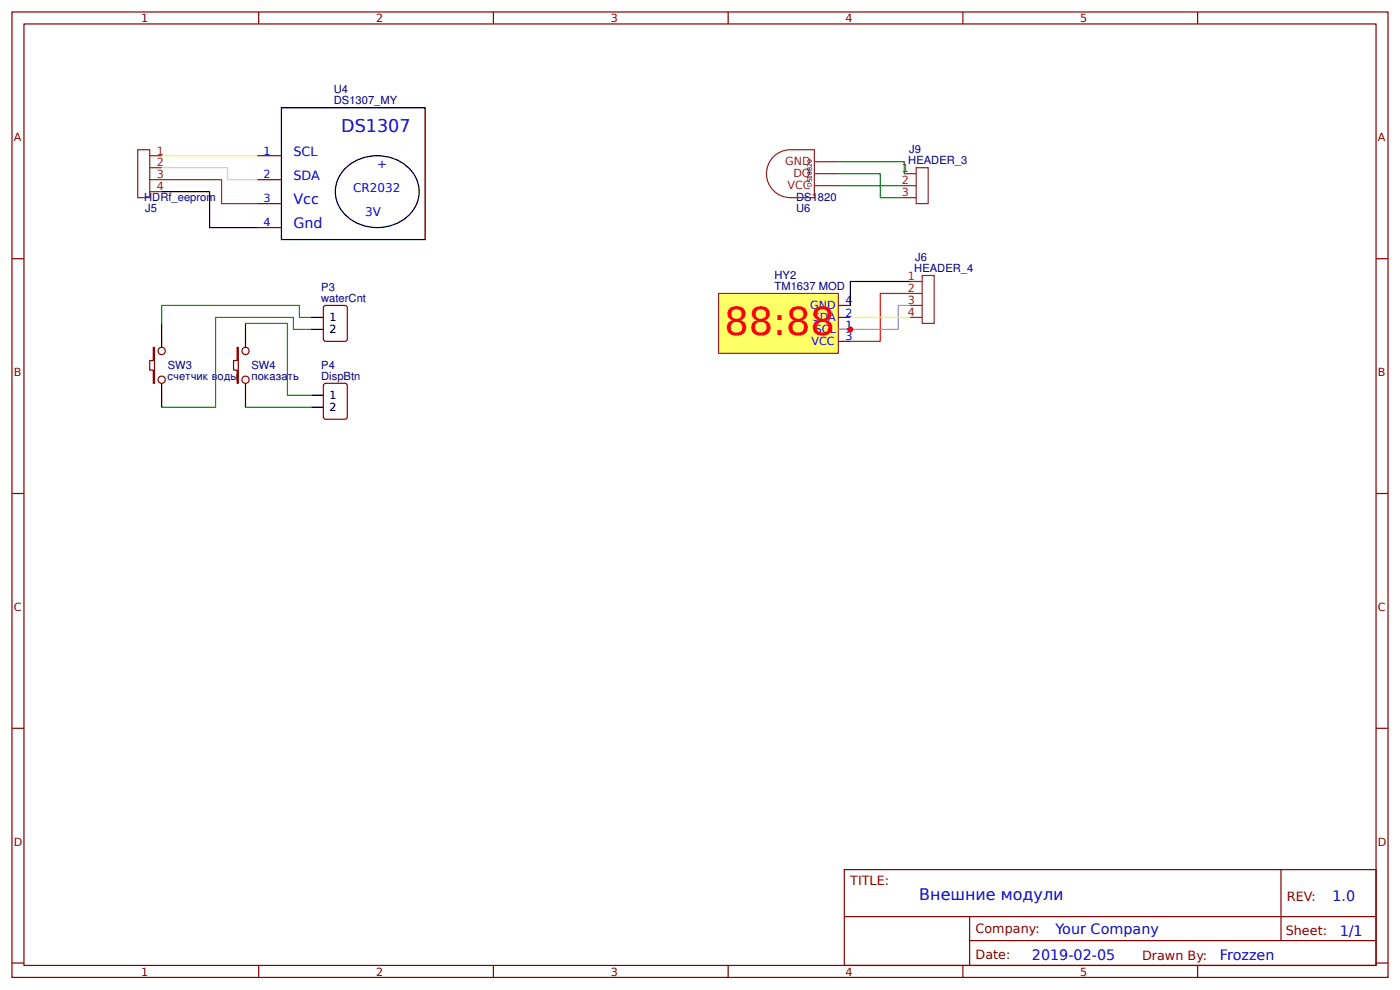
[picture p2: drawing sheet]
<svg xmlns="http://www.w3.org/2000/svg" width="309mm" height="219mm" viewBox="0 0 309 219" stroke-linecap="round" stroke-linejoin="round" font-family="sans-serif">
<g fill="none" stroke="#800" stroke-width=".26">
<path d="M2.6 2.6h304.1v213.3h-304.1zM5.3 5.3h298.7v208h-298.7zM57.1 2.6v2.7M109 2.6v2.7M160.9 2.6v2.7M212.7 2.6v2.7M264.6 2.6v2.7M56.9 34.4h5.3M56.9 39.7h5.3M2.6 57.1h2.7M56.9 45h5.3M56.9 50.3h5.3"/>
<path d="M304 57.1h2.7M33.9 76.7h.2v8h-.2v-2.9h-.8v-2.2h.8zM52.4 76.7h.3v8h-.3v-2.9h-.8v-2.2h.8zM71.7 67.5h4.5l.5 .2v7.2l-.2 .4-4.5 .1-.5-.3-.1-7.1zM71.5 84.9l.5-.2h4.2l.5 .2v7.2l-.2 .4-4.5 .1-.5-.3zM2.6 109h2.7M304 109h2.7M2.6 160.9h2.7M304 160.9h2.7M186.5 192.1h117.5v21.2h-117.5zM283 192.1v15.7M2.6 212.7h2.7"/>
<path d="M57.1 213.3v2.6M109 213.3v2.6M160.9 213.3v2.6M186.6 202.5h117.3M212.7 213.3v2.6M214.2 207.8h89.7M214.2 202.5v10.6M264.6 213.3v2.6M304 212.7h2.7"/>
<circle cx="35.7" cy="77.5" r=".8"/>
<circle cx="54.2" cy="77.5" r=".8"/>
<circle cx="35.7" cy="83.9" r=".8"/>
<circle cx="54.2" cy="83.9" r=".8"/>
</g>
<path d="M35.7 34.4h21.2" fill="none" stroke="#ff0" stroke-width=".26"/>
<path d="M35.7 37h14.6v2.7h6.6" fill="none" stroke="#ccc" stroke-width=".26"/>
<path d="M35.7 39.7h13.2v5.3h8" fill="none" stroke="#f00" stroke-width=".26"/>
<path d="M62.2 23.8h31.7v29.1h-31.7zM76 37.5a10.2 10.2 0 0 1 15.3 .8 7.4 7.4 0 0 1-3.3 10.9 10 10 0 0 1-13.2-3.8 7 7 0 0 1 1.2-7.9zM35.7 42.3h10.6v8h10.6M35.7 71.4v5.3M54.2 71.4v5.3M68.8 70.1h2.6M68.8 72.8h2.6M35.7 84.7v5.3M54.2 84.7v5.3M68.8 87.3h2.6M68.8 90h2.6" fill="none" stroke="#000" stroke-width=".26"/>
<path d="M30.4 33.1h2.7v10.6h-2.7zM33.1 34.4h2.6M33.1 37h2.6M33.1 39.7h2.6M33.1 42.3h2.6" fill="none" stroke="#8d2323" stroke-width=".26"/>
<path d="M54.2 71.4h9.3v15.9h5.3M68.8 72.8h-4v-2.7h-17.2v19.9h-11.9M68.8 70.1h-2.7v-2.6h-30.4v3.9M54.2 90h14.6" fill="none" stroke="#080" stroke-width=".26"/>
<path d="M158.7 64.8h26.5v13.3h-26.5z" fill="#ff6" stroke="#8d2323" stroke-width=".26"/>
<path d="M185.2 72.8h2.7M185.2 70.1h2.7M185.2 75.4h2.7M185.2 67.5h2.7" fill="none" stroke="#800" stroke-width=".26"/>
<path d="M201.1 62.2h-13.2v5.3" fill="none" stroke="#000" stroke-width=".26"/>
<path d="M201.1 64.8h-6.6v10.6h-6.6" fill="none" stroke="#f00" stroke-width=".26"/>
<path d="M201.1 67.5h-2.7v5.3h-13.2" fill="none" stroke="#999" stroke-width=".26"/>
<path d="M187.9 70.1h13.2" fill="none" stroke="#ff0" stroke-width=".26"/>
<g fill="none" stroke="#8d2323" stroke-width=".26">
<path d="M170.9 34.6a5.3 5.3 0 0 1 3.7-1.5h5.3v10.6h-5.3a5.3 5.3 0 0 1-4.9-3.3 5.3 5.3 0 0 1 1.2-5.8zM179.9 35.7h5.3M179.9 38.4h5.3M199.8 38.4h2.6M202.4 37h2.7v8h-2.7zM179.9 41h5.3M199.8 43.7h2.6M199.8 41h2.6M201.1 62.2h2.6M201.1 64.8h2.6M201.1 67.5h2.6M201.1 70.1h2.6"/>
<path d="M203.7 60.9h2.7v10.5h-2.7z"/>
</g>
<path d="M185.2 35.7h14.6v2.7M185.2 38.4h9.3v5.3h5.3M185.2 41h14.6" fill="none" stroke="#080" stroke-width=".26"/>
<circle cx="187.9" cy="72.8" r=".66" fill="#c00"/>
<text font-size="8.5" fill="#f00" x="160.1" y="74">88:88</text>
<text font-size="3.9" fill="#00f" x="75.4" y="29.1">DS1307</text>
<text font-size="3.5" fill="#00f" x="203.1" y="198.9">Внешние модули</text>
<g font-size="3.2" fill="#00f">
<text x="64.8" y="45">Vcc</text>
<text x="64.8" y="50.3">Gnd</text>
<text x="294.4" y="199">1.0</text>
<text x="233.2" y="206.2">Your Company</text>
<text x="296" y="206.8">1/1</text>
<text x="228" y="212.1">2019-02-05</text>
<text x="269.5" y="212">Frozzen</text>
</g>
<g font-size="2.8" fill="#00f">
<text x="64.8" y="34.4">SCL</text>
<text x="64.8" y="39.7">SDA</text>
</g>
<g font-size="2.8" fill="#800">
<text x="187.9" y="195.5">TITLE:</text>
<text x="284.3" y="199">REV:</text>
<text x="215.5" y="206.2">Company:</text>
<text x="284.1" y="206.6">Sheet:</text>
<text x="215.5" y="211.9">Date:</text>
<text x="252.3" y="212">Drawn By:</text>
</g>
<g font-size="2.6" fill="#00f">
<text x="83.3" y="37">+</text>
<text x="78.1" y="42.3">CR2032</text>
<text x="80.7" y="47.6">3V</text>
</g>
<g font-size="2.5" fill="#800">
<text x="31.2" y="4.9">1</text>
<text x="83.1" y="4.9">2</text>
<text x="134.9" y="4.9">3</text>
<text x="186.8" y="4.9">4</text>
<text x="238.7" y="4.9">5</text>
<text x="3" y="31.2">A</text>
<text x="304.4" y="31.2">A</text>
<text x="3" y="83.1">B</text>
<text x="304.4" y="83.1">B</text>
<text x="3" y="134.9">C</text>
<text x="304.4" y="134.9">C</text>
<text x="3" y="186.8">D</text>
<text x="304.4" y="186.8">D</text>
<text x="31.2" y="215.5">1</text>
<text x="83.1" y="215.5">2</text>
<text x="134.9" y="215.5">3</text>
<text x="186.8" y="215.5">4</text>
<text x="238.7" y="215.5">5</text>
</g>
<g font-size="2.5" fill="#000080">
<text x="73.8" y="23">DS1307_MY</text>
<text x="73.8" y="20.6">U4</text>
<text x="200.9" y="33.8">J9</text>
<text x="200.7" y="36.2">HEADER_3</text>
<text x="31.9" y="44.5">HDRf_eeprom</text>
<text x="32.1" y="46.9">J5</text>
<text x="175.9" y="44.5">DS1820</text>
<text x="175.9" y="46.9">U6</text>
<text x="202.2" y="57.6">J6</text>
<text x="71" y="64.3">P3</text>
<text x="171.1" y="64">TM1637 MOD</text>
<text x="171.1" y="61.7">HY2</text>
<text x="202" y="60.1">HEADER_4</text>
<text x="71" y="66.7">waterCnt</text>
<text x="37" y="83.9">счетчик воды</text>
<text x="37" y="81.5">SW3</text>
<text x="55.6" y="83.9">показать</text>
<text x="55.6" y="81.5">SW4</text>
<text x="71" y="83.9">DispBtn</text>
<text x="71" y="81.5">P4</text>
</g>
<g font-size="2.5" fill="#8d2323">
<text x="34.7" y="34.1">1</text>
<text x="34.7" y="36.8">2</text>
<text x="34.7" y="39.4">3</text>
<text x="173.5" y="36.5">GND</text>
<text x="174" y="41.8">VCC</text>
<text x="175.3" y="39.2">DQ</text>
<text x="199.2" y="38.1">1</text>
<text x="199.2" y="40.7">2</text>
<text x="34.7" y="42.1">4</text>
<text x="199.2" y="43.4">3</text>
<text x="200.6" y="61.9">1</text>
<text x="200.6" y="64.6">2</text>
<text x="200.6" y="67.2">3</text>
<text x="200.6" y="69.8">4</text>
</g>
<g font-size="2.5" fill="#00f">
<text x="58.2" y="34.1">1</text>
<text x="58.2" y="39.4">2</text>
<text x="58.2" y="44.7">3</text>
<text x="58.2" y="50">4</text>
<text x="179" y="68.3">GND</text>
<text x="179.6" y="70.9">SDA</text>
<text x="186.8" y="70.1">2</text>
<text x="186.8" y="67.2">4</text>
<text x="179.3" y="76.2">VCC</text>
<text x="180" y="73.6">SCL</text>
<text x="186.8" y="72.8">1</text>
<text x="186.8" y="75.1">3</text>
</g>
<g font-size="2.5">
<text x="72.8" y="70.9">1</text>
<text x="72.8" y="73.6">2</text>
<text x="72.8" y="88.1">1</text>
<text x="72.8" y="90.8">2</text>
</g>
<text font-size="1.3" x="179.4" y="41.3" transform="rotate(-90 179.4 41.3)">DS18B20</text>
</svg>
